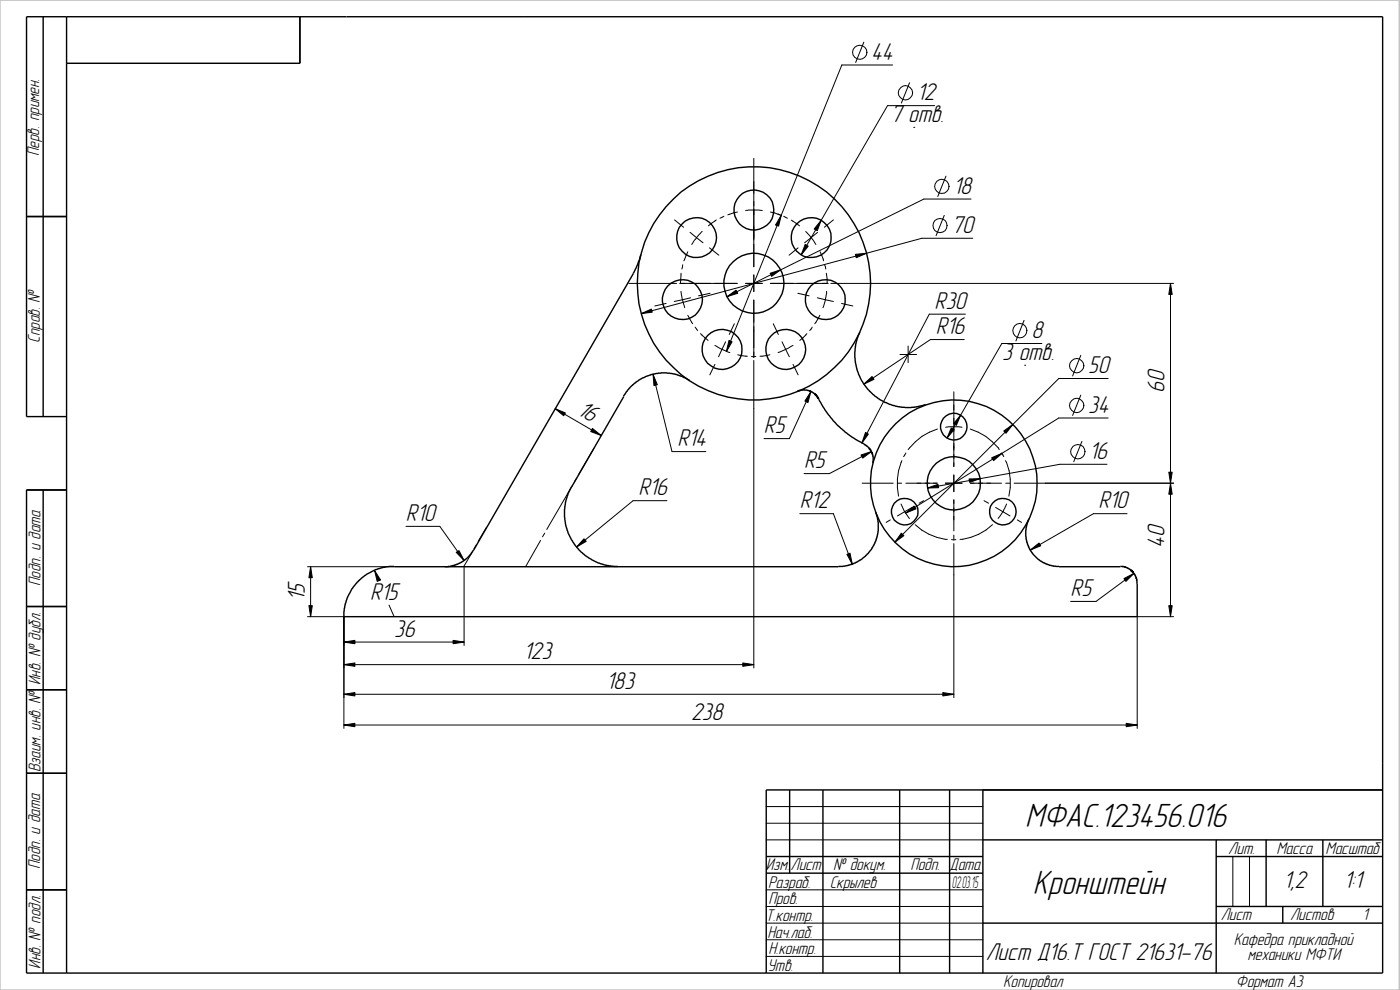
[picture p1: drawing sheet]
<svg xmlns="http://www.w3.org/2000/svg" width="420mm" height="297mm" viewBox="0 0 420 297" stroke-linecap="round" stroke-linejoin="round" font-family="sans-serif">
<g fill="none" stroke="#000" stroke-width=".3">
<path d="M259.2 12.6l-2.4 6.1M267.9 19.5h-15.3l-34.6 85.9M273 24.8l-2.5 6.1M274.2 38.2h.1M280.5 31.7h-14.1l-25.9 44.8M226.2 47.5v32.5M283.9 52.9l-2.5 6.1M291.4 59.7h-14.1l-59.1 29.3M202.4 66l2.7 2.2M204.9 79.4l-.3 1.3M206.4 75.6l-1.2 2.7M207.1 69.7l1.9 1.6"/>
<path d="M209 71.3l-1.4 2M209 71.3l2 1.5M210.7 69.5l-1.7 1.8M212.9 74.4l2.8 2.2M215 66l-2.4 1.8M217.3 64.9l-1.2 .6M221.3 63.6l-2.9 .9M223.8 63.2l.9-.2 4.1 .2M231.2 63.6l2.8 .9M233.5 64.2l1 .4M235.2 64.9l1.1 .6M237.5 66.1l2.4 1.7"/>
<path d="M239.5 74.4l-2.7 2.2M241.8 69.5l1.6 1.8M243.4 71.3l1.5 2M243.4 71.3l-1.9 1.5M245.4 69.7l-2 1.6M246.1 75.6l1 2.7M247.5 79.4l.3 1.3M250.1 66l-2.7 2.2M283.4 64.6l-2.5 6.1M291.9 71.5h-15.2l-84.3 22.6M188.7 85h14.3M199.9 91l-3.4 .8"/>
<path d="M204 85h17.2M204.4 87.4l.4 2.5M204.4 82l-.2 2.9M204.8 89.9l.7 2.4M204.8 89.9l-2.4 .6M206.4 94.6l1.5 2.5M207.3 89.4l-2.5 .5M208.6 98.2l.8 1M213.1 88l-3.5 .8M220.4 97.1l-1.5 3.3M223.8 85h5M226.2 82.5v5"/>
<path d="M226.2 90v17.3M231.2 85h17.4M232.1 97.1l1.5 3.3M239.4 88l3.4 .8M243.8 98.2l-.8 1M245.3 89.4l2.4 .5M246 94.6l-1.5 2.5M247.7 89.9l-.7 2.4M247.7 89.9l2.4 .6M248 82l.2 2.9M248.1 87.4l-.4 2.5M249.3 85h102.9"/>
<path d="M252.6 91l3.3 .8M289.7 94.3h-10.8l-20.2 38.7M307.3 96.1l-2.4 6.2M351.3 85v100M196 112.4l5.7 23.1h10.1M210.2 100.1l2.3 2M214.5 103.7l2.2 1.1M214.5 109.3l-1.5 3.2M216.7 104.8l2.3 1M216.7 104.8l-1.1 2.2M217.8 102.6l-1.1 2.2M221.4 106.5l2.9 .4"/>
<path d="M225.6 107h1.2M226.2 108.1v92.3M231.1 106.5l-3 .4M234.7 102.6l1.1 2.2M235.8 104.8l-2.3 1M235.8 104.8l1.1 2.2M238 103.7l-2.2 1.1M238 109.3l1.5 3.2M242.1 100.1l-2.1 2M243.3 117.5l-6.4 14.1h-7.6M270.1 106.4h5M272.5 103.8v5"/>
<path d="M286.3 117.5v13M289.4 101.9h-10.2l-20 13.4M307.5 109.6h.1M312.7 103.1h-12l-16.5 28.3M324.4 118.6l-2.5 6.1M324.4 106.6l-2.5 6.2M332.6 113.6h-14.8l-49.2 49.1M166.6 122.6l13.8 8.1M178.2 134.6l-4.5 7.8M261.5 135.5l-12.6 6.6h-7.6M270.7 138.2a16.9 16.9 0 0 0-1 10.7M271.9 135.9l-.7 1.1"/>
<path d="M281.3 128.7a16.9 16.9 0 0 0-8.8 6.2M283.8 128.2l.8-.2 4.1 .2M286.3 130.7v9.3M291.2 128.7a16.3 16.3 0 0 1 8.7 6.2M300.6 135.9l.6 1.1M301.8 138.2a15.3 15.3 0 0 1 1 10.7M324.7 132.4l-2.5 6.1M332.2 139.3h-14.1l-39.7 7.1M332.6 125.4h-14.8l-46 28.6M121.8 157.9h10.2l7.3 10.3M146 158.3l-2.5 4.1M163.5 160l-.7 1.1"/>
<path d="M171.8 145.7l-7.7 13.2M173.1 143.5l-.7 1.1M200.2 150.2h-10.2l-16.9 13.9M240 154.1h10.1l5.7 15.2M258.7 145h9.4M267.2 156l-1.3 .7M269.3 145h1.3M270.4 151.2l1 2.1 1.6 2.3M271.9 145h9.4M273.7 152.3l-4.4 2.5M274.7 157.4a16.1 16.1 0 0 0 9.6 4.4M277.2 150.2l-1.4 .8"/>
<path d="M283.7 145h5M286.3 142.5v5M286.3 150v9.3M291.3 145h9.3M295.3 150.2l1.4 .8M297.9 157.4a16 16 0 0 1-9.8 4.4M298.8 152.3l2.2 1.2M301 153.5l-1.4 2.1M301 153.5l2.1 1.3M301.8 145h1.3M302.1 151.2l-1.1 2.3M304.4 145h47.8"/>
<path d="M305.3 156l1.3 .7M338.2 154.1h-10l-19 10.9M92.3 170h25.9M93.2 170v15M112.4 171.2l1.1 2.7M139.3 170v23.7M141.6 165.8l-2.4 4.2M142.9 163.5l-.7 1.2M162.2 162.2l-4.5 7.8M285.6 161.9h1.3M286.3 160.6v1.2M286.3 163.1v46.2"/>
<path d="M340.3 172.1l-11.4 8.4h-7.6M92.3 185h10.9v33.6M103.2 192.6h36.1M103.2 199.4h123M116.8 181.6l1.5 3.4M352.2 185h-10.9v33.6M103.2 217.5h238.1M103.2 208.3h183.1M230 252h65M230 247h65M230 242h65M370 257v15"/>
<path d="M375 257v15M230 277h65M230 272h65M230 267h65M230 287h65M230 282h65"/>
<circle cx="258" cy="15.7" r="2.13"/>
<circle cx="271.8" cy="27.8" r="2.13"/>
<circle cx="282.7" cy="55.9" r="2.13"/>
<circle cx="282.1" cy="67.7" r="2.13"/>
<circle cx="306.1" cy="99.2" r="2.13"/>
<circle cx="323.2" cy="109.7" r="2.13"/>
<circle cx="323.2" cy="121.6" r="2.13"/>
<circle cx="323.5" cy="135.5" r="2.13"/>
</g>
<path d="M0 0h419.9v297h-419.9z" fill="none" stroke="#c0c0c0" stroke-width=".42"/>
<g fill="none" stroke="#000" stroke-width=".42">
<path d="M13 5v120M20 5v287M90 5v14h-70M8 65h12M192.4 76.4l-1.1 3.2-1.2 2.5-47.9 82.9-1.3 1.7-2.4 2-2.4 1-2.7 .3M258.1 99.7l-.6 1.2-.7 2.4-.3 2.2 .2 3.3 .6 2.5 1.1 2.5 2.6 3.7 3.1 2.4 1.5 .9 3.1 1.1 2 .3 2.7 .1 1.6-.2 2.8-.7M187.2 119l-15.8 27.2-1.2 2.8-.8 3.9 .1 3.1 .7 3 1.3 3 2.2 2.9 2 1.8 3.7 2.2 2.9 .8 3.1 .3M207 114.2l-2.4-1.3-3-.9-3.1-.1-2.4 .3-3.1 1.1-2.2 1.4-2 1.8-1.7 2.4M239.4 117.4l1-.4h1.7l1 .3 1.5 .9 .9 1.1 2.1 3.7 3.4 4.3 4.3 3.5 4 2.4M20 125h-12v-120h407v287h-407v-145h12M259.2 133.3l1.8 1.3 .8 1.4 .2 1v2M13 147v145"/>
<path d="M262.8 153.7l.8 3v2.6l-.7 2.9-1.2 2.3-1.6 2-2 1.6-2.3 1.2-2.9 .7h-134.6M308.9 155.7l-1 2.7-.1 2.5 .6 2.6 1 1.9 2.1 2.4 1.5 1 2 .8 2.8 .4M118.3 170h-2.3l-3.2 .9-2.8 1.4-2.1 1.6-2.3 2.8-1.5 2.8-.8 3.2-.1 2.3h238.1v-10l-.3-1.6-.6-1.3-1.3-1.3-1.6-.8h-1.3M317.8 170h18.4M8 182h12M8 207h12M8 232h12M237 237v25M247 237v55M270 237v55M285 237v55M295 237v55"/>
<path d="M415 237h-185v55M230 257h65M295 252h120M365 252v40M365 257h50M380 252v20M397 252v20M8 267h12M230 262h65M295 277h120M365 272h50M385 272v5"/>
<circle cx="209.1" cy="71.3" r="6"/>
<circle cx="226.2" cy="63" r="6"/>
<circle cx="243.5" cy="71.3" r="6"/>
<circle cx="204.8" cy="89.9" r="6"/>
<circle cx="226.3" cy="85" r="35"/>
<circle cx="226.3" cy="85" r="9"/>
<circle cx="247.7" cy="89.9" r="6"/>
<circle cx="216.7" cy="104.8" r="6"/>
<circle cx="235.8" cy="104.8" r="6"/>
<circle cx="286.2" cy="128" r="4"/>
<circle cx="271.5" cy="153.5" r="4"/>
<circle cx="286.2" cy="145" r="25"/>
<circle cx="286.3" cy="145" r="8"/>
<circle cx="301" cy="153.5" r="4"/>
</g>
<g fill="#000" stroke="#000" stroke-width=".3">
<path d="M234.4 64.6l-.7 3.2-1-.3zM241.6 73.3l1 .6-2.1 2.6zM246.5 66.1l-1.2 3.1-1-.5zM256.7 76.3l3.4-.3-3.1 1.3zM192.4 94.1l3.1-1.4 .2 1zM218.2 89l2.7-1.9 .5 .9zM231.1 82l3.2-1-2.7 1.9zM351.3 85l.5 3.3h-1zM196 112.4l1.3 3-1 .3zM218.8 102.1l.9 .5-1.7 2.8zM243.3 117.5l-.8 3.3-.9-.5zM259.2 115.3l2.5-2.3 .6 .8z"/>
<path d="M166.6 122.6l3.1 1.3-.5 .8zM177.8 128.6l2.6 2.1-3.1-1.2zM259.8 129.7l.8 .5-1.9 2.8zM258.4 136.5l3.1-1-2.6 1.9zM285.5 128.4l.8 .5-2.1 2.5zM288.3 124.6l-1.3 3-.8-.5zM297.6 137.4l3.1-1.4-2.5 2.2zM301.2 129.3l2.8-1.9-2.1 2.6zM271.8 154l2.5-2.2 .6 .9zM278.4 146.4l3.1-1.1 .2 1zM290.8 143.7l3.3-.1-3.1 1.1zM351.3 145l.5 3.3h-1z"/>
<path d="M350.8 141.7h1l-.5 3.3zM93.2 170l.5 3.3h-1zM112.4 171.2l1.8 2.8-1 .4zM136.9 165.7l.9-.5 1.5 3zM175.3 161.7l.6 .7-2.8 1.7zM254.2 166.3l.9-.3 .7 3.3zM270.5 160l.8 .7-2.7 2zM309.2 165l2.6-2.1 .5 .9zM337.3 173.6l3-1.5-2.4 2.3zM92.7 181.7h1l-.5 3.3zM103.2 192.6l3.3-.5v1.1zM103.2 199.4l3.3-.5v1z"/>
<path d="M136 192.1l3.3 .5-3.3 .6zM222.9 198.9l3.3 .5-3.3 .5zM350.8 181.7h1l-.5 3.3zM103.2 217.5l3.3-.5v1zM103.2 208.3l3.3-.5v1zM283 207.8l3.3 .5-3.3 .5zM338 217l3.3 .5-3.3 .5z"/>
</g>
<g font-size="10.4">
<text x="307.7" y="248.2">МФАС.123456.016</text>
<text x="310" y="268.3">Кронштейн</text>
</g>
<g font-size="7.5">
<text x="261.5" y="17.9">44</text>
<text x="275.2" y="30.1">12</text>
<text x="267.2" y="36.6">7 отв.</text>
<text x="286.1" y="58.1">18</text>
<text x="285.6" y="69.9">70</text>
<text x="280.5" y="92.7">R30</text>
<text x="280.8" y="100.3">R16</text>
<text x="309.5" y="101.5">8</text>
<text x="300.7" y="108">3 отв.</text>
<text x="326.6" y="112">50</text>
<text x="349.5" y="118" transform="rotate(-90 349.5 118)">60</text>
<text x="172.9" y="124.2" transform="rotate(30 172.9 124.2)">16</text>
<text x="326.6" y="123.8">34</text>
<text x="229.3" y="130">R5</text>
<text x="203.3" y="133.9">R14</text>
<text x="326.9" y="137.7">16</text>
<text x="241.3" y="140.5">R5</text>
<text x="191.6" y="148.6">R16</text>
<text x="240" y="152.5">R12</text>
<text x="329.7" y="152.5">R10</text>
<text x="121.8" y="156.3">R10</text>
<text x="349.5" y="164.3" transform="rotate(-90 349.5 164.3)">40</text>
<text x="111.1" y="179.9">R15</text>
<text x="321.3" y="178.8">R5</text>
<text x="91.4" y="180.2" transform="rotate(-90 91.4 180.2)">15</text>
<text x="118.3" y="191">36</text>
<text x="157.1" y="197.8">123</text>
<text x="181.9" y="206.7">183</text>
<text x="207.4" y="215.9">238</text>
<text x="385.2" y="266.4">1,2</text>
<text x="403.3" y="266.4">1:1</text>
<text x="295.8" y="288">Лист Д16.Т ГОСТ 21631-76</text>
</g>
<g font-size="5.3">
<text x="11.8" y="46.8" transform="rotate(-90 11.8 46.8)">Перв. примен.</text>
<text x="11.9" y="102.9" transform="rotate(-90 11.9 102.9)">Справ. №</text>
<text x="12.1" y="175.8" transform="rotate(-90 12.1 175.8)">Подп. и дата</text>
<text x="12.1" y="205.6" transform="rotate(-90 12.1 205.6)">Инв. № дубл.</text>
<text x="12.1" y="231.7" transform="rotate(-90 12.1 231.7)">Взаим. инв. №</text>
<text x="368.6" y="256.1">Лит.</text>
<text x="383.1" y="256.1">Масса</text>
<text x="397.8" y="256.1">Масштаб</text>
<text x="12" y="260.8" transform="rotate(-90 12 260.8)">Подп. и дата</text>
<text x="229.9" y="261.1">Изм.</text>
<text x="237.2" y="261.1">Лист</text>
<text x="250" y="261.1">№ докум.</text>
<text x="273.2" y="261.1">Подп.</text>
<text x="285" y="261.1">Дата</text>
<text x="230.5" y="266.4">Разраб.</text>
<text x="249" y="266.4">Скрылев</text>
<text x="230.6" y="271.4">Пров.</text>
<text x="366.4" y="276">Лист</text>
<text x="387.2" y="276">Листов</text>
<text x="408.9" y="276">1</text>
<text x="229.8" y="276.4">Т.контр.</text>
<text x="230.4" y="281.5">Нач.лаб.</text>
<text x="230.6" y="286.2">Н.контр.</text>
<text x="370.3" y="283.4">Кафедра прикладной</text>
<text x="374.4" y="288">механики МФТИ</text>
<text x="12.1" y="290.6" transform="rotate(-90 12.1 290.6)">Инв. № подл.</text>
<text x="230.4" y="291.3">Утв.</text>
<text x="301.1" y="296.2">Копировал</text>
<text x="370.9" y="296.2">Формат А3</text>
</g>
<text font-size="5.1" x="285.7" y="266.4">02.03.15</text>
</svg>
